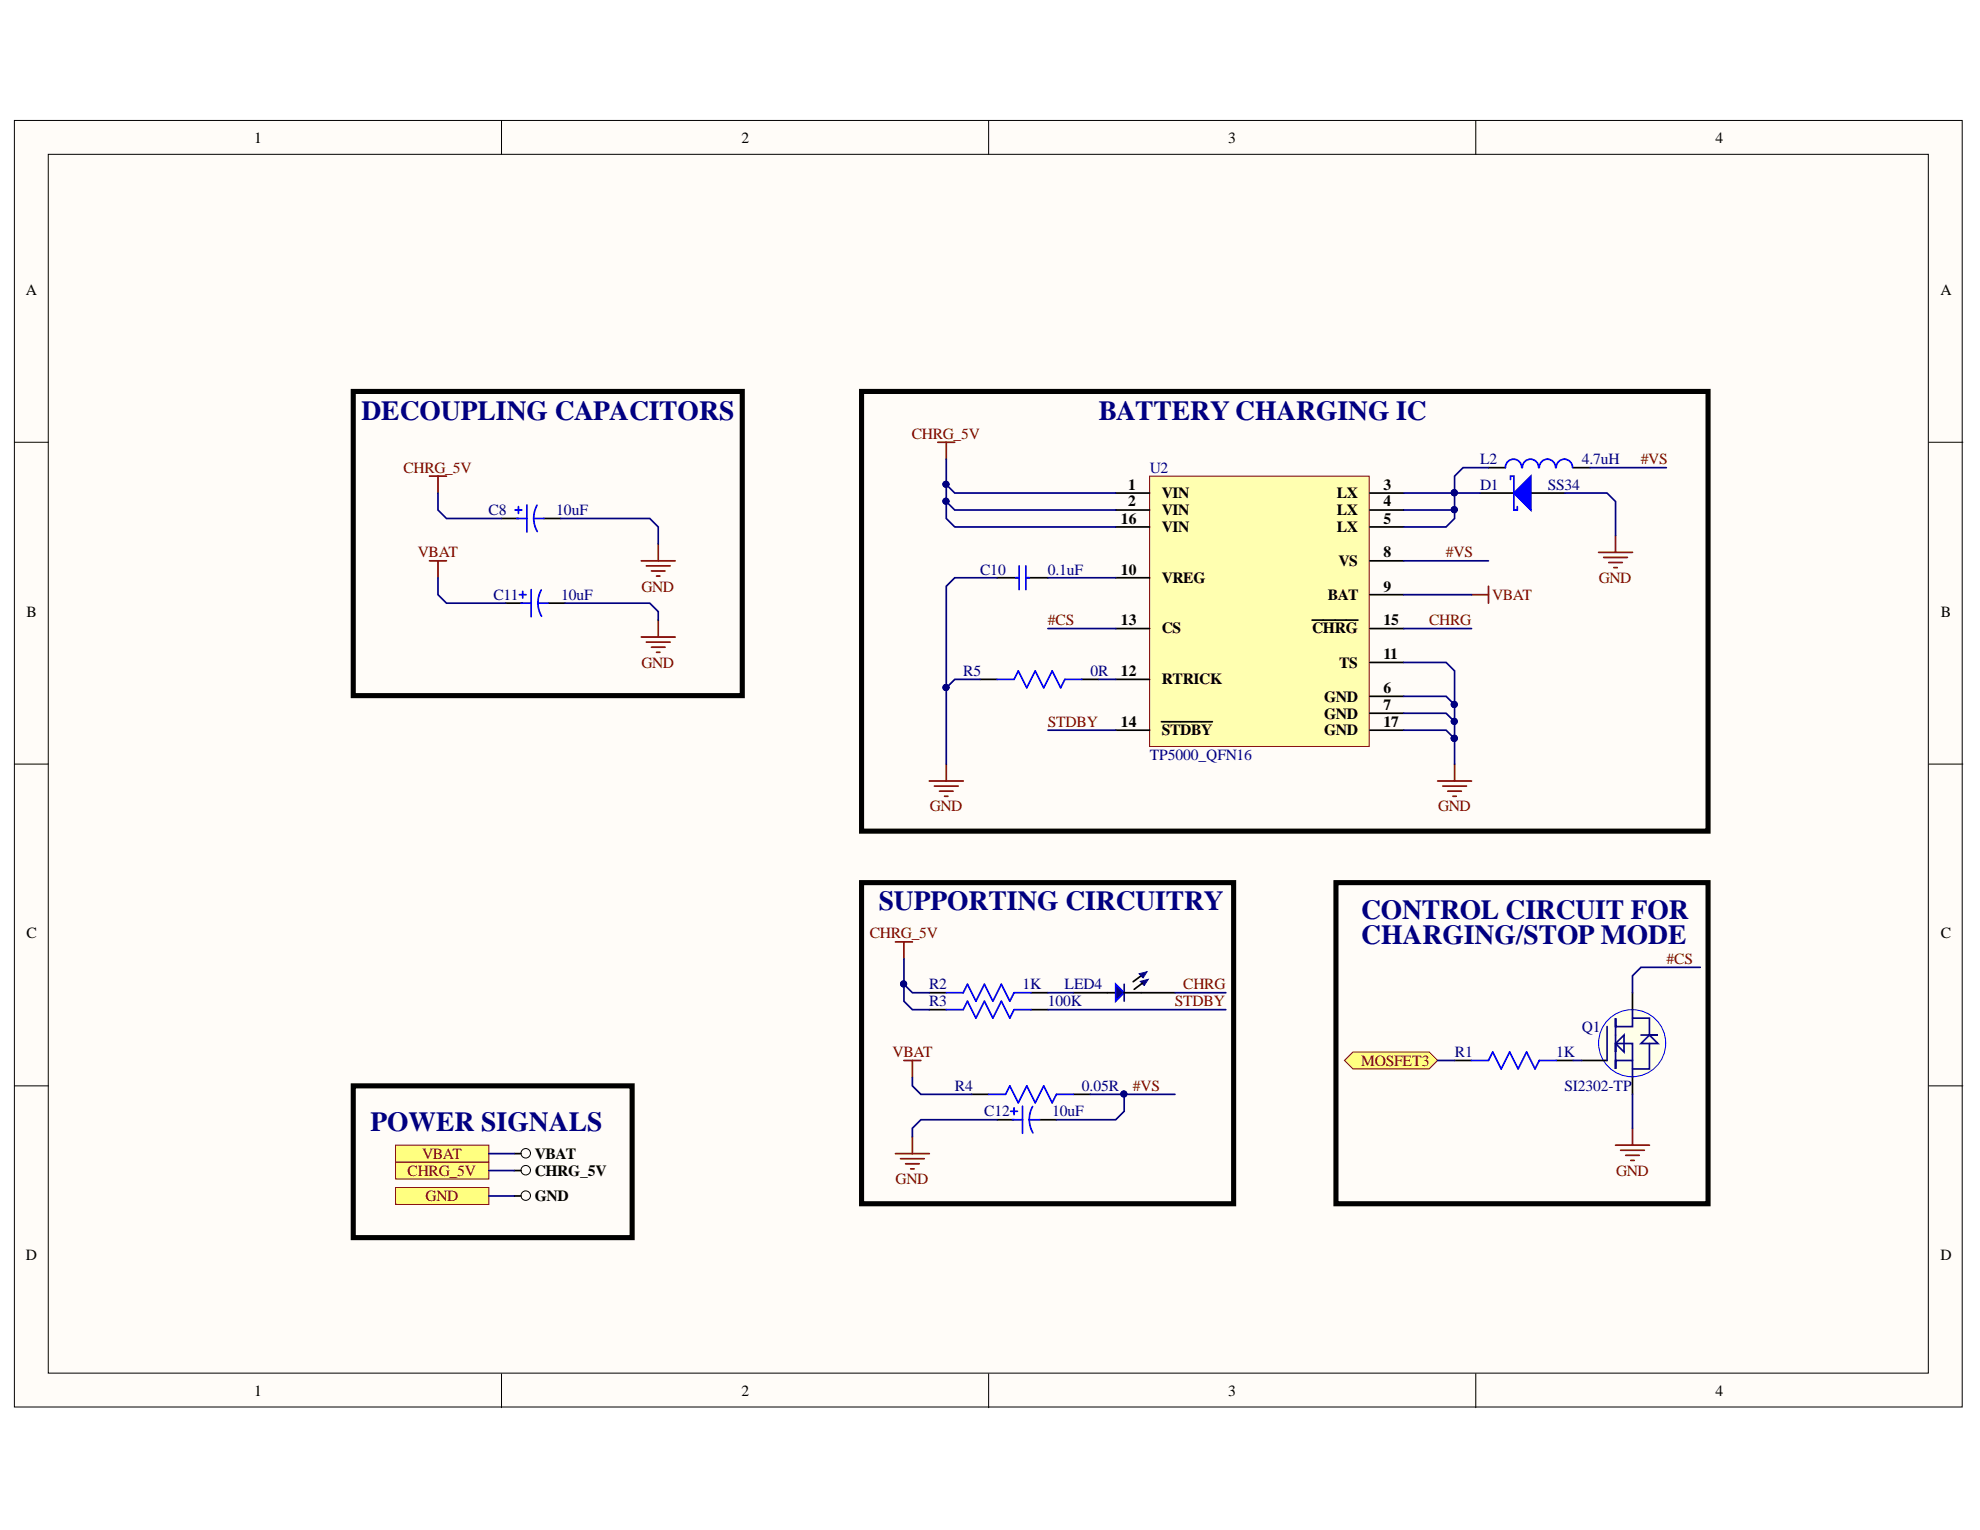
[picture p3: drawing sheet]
<svg xmlns="http://www.w3.org/2000/svg" width="279mm" height="216mm" viewBox="0 0 279 216" stroke-linecap="round" stroke-linejoin="round" font-family="sans-serif">
<g fill="#fffcf8" stroke="#000" stroke-width=".14">
<path d="M2 17h274.9v181.5h-274.9z"/>
<path d="M6.8 21.8h265.3v172h-265.3z"/>
</g>
<path d="M70.8 17v4.8M139.5 17v4.8M208.2 17v4.8M2 62.4h4.8M272.2 62.4h4.8M2 107.8h4.8M272.2 107.8h4.8M2 153.2h4.8M272.2 153.2h4.8M70.8 193.9v4.7M139.5 193.9v4.7M208.2 193.9v4.7" fill="none" stroke="#000" stroke-width=".14"/>
<path d="M162.2 67.2h31v38.1h-31z" fill="#ffffb0" stroke="#800000" stroke-width=".14"/>
<g fill="none" stroke="#000" stroke-width=".24">
<path d="M157.4 69.6h4.8M157.4 72h4.8M157.4 74.4h4.8M193.3 69.6h4.8M193.3 72h4.8M193.3 74.4h4.8M193.3 79.1h4.8M157.4 81.5h4.8M157.4 95.9h4.8M157.4 88.7h4.8M185.2 87.5h6.4M193.3 98.3h4.8"/>
<path d="M193.3 83.9h4.8M193.3 93.5h4.8M193.3 88.7h4.8M157.4 103h4.8M163.9 101.8h7.2M193.3 100.6h4.8M193.3 103h4.8"/>
</g>
<path d="M60.6 67.2h2.4M61.8 67.2v2.4M90.5 79.1h4.8M91.2 79.9h3.4M92.9 76.7v2.4M132.3 62.4h2.4M133.5 62.4v2.4M91.9 80.6h1.9M92.6 81.3h.5" fill="none" stroke="#800000" stroke-width=".24"/>
<circle cx="230.3" cy="147.2" r="4.7" fill="#ffffe8" stroke="#00f" stroke-width=".14"/>
<g fill="none" stroke="#000" stroke-width=".24">
<path d="M70.8 73.2h2.4M76.7 73.2h2.4M210 66h2.4M222 66h2.4M71.4 85.1h2.4M77.3 85.1h2.4M138.3 95.9h2.4M140.7 81.5h3.1M144.8 81.5h3.1M152.7 95.9h2.3M131.1 142.5h2.4M131.1 140.1h2.4"/>
<path d="M137.1 154.4h2.4M140.7 158h2.4M145.5 142.5h2.4M145.5 140.1h2.4M146.7 158h2.4M151.5 154.4h2.4M205.3 149.6h2.3M219.6 149.6h2.4M223.2 149.6h3.6M230.4 140.1v2.4M230.4 152v2.4"/>
</g>
<path d="M226.8 144.9v4.7M228 148.4v2.4v-1.2h2.4v2.4M228 147.3l1.2-1.2v2.3zM230.4 142.5v2.4h-2.4v-1.2v4.7v-1.1h2.4v2.3M230.4 143.7h2.4v2.4M231.6 146.1h2.3h-1.1M231.6 147.3l1.2-1.2 1.1 1.2zM232.8 147.3v3.5h-2.4" fill="none" stroke="#0c0087" stroke-width=".24"/>
<g fill="none" stroke="#00f" stroke-width=".24">
<path d="M72.7 72h.9M72.9 73.2h1.5M73.2 71.5v.9M74.4 71.3v3.8M75.3 73.2h1.4M75.3 73.2l.2 1.1 .3 .7M75.8 71.3l-.4 1.1-.1 .8M143.8 79.9v3.3M144.8 79.9v3.3M214.7 66a1.15 1.15 0 0 0-1.1-1.2 1.15 1.15 0 0 0-1.2 1.2M217.1 66a1.15 1.15 0 0 0-1.1-1.2 1.15 1.15 0 0 0-1.2 1.2M219.5 66a1.15 1.15 0 0 0-1.1-1.2 1.15 1.15 0 0 0-1.2 1.2"/>
<path d="M221.9 66a1.15 1.15 0 0 0-1.2-1.2 1.15 1.15 0 0 0-1.1 1.2M73.3 83.9h.9M73.5 85.1h1.5M73.8 83.4v1M75 83.2v3.8M75.9 85.1h1.4M75.9 85.1l.1 .8 .4 1.1M76.4 83.2l-.3 .8-.2 1.1M140.7 95.9h2.4l.6-1.2 1.2 2.4 1.2-2.4 1.2 2.4 1.2-2.4 1.2 2.4 .6-1.2h2.4M143.3 81.5h.5M144.8 81.5h.4M133.5 142.5h2.4l.6-1.2 1.2 2.4 1.2-2.4 1.2 2.4 1.2-2.4 1.2 2.4 .6-1.2h2.4"/>
<path d="M133.5 140.1h2.4l.6-1.2 1.2 2.4 1.2-2.4 1.2 2.4 1.2-2.4 1.2 2.4 .6-1.2h2.4M139.5 154.4h2.4l.6-1.2 1.2 2.4 1.2-2.4 1.2 2.4 1.2-2.4 1.2 2.4 .6-1.2h2.4M142.6 156.8h1M142.9 158h1.4M143.1 156.3v1M144.3 156.1v3.8M145.2 158h1.5M145.2 158l.2 1.2 .4 .7M145.7 156.1l-.3 .8-.2 1.1M207.6 149.6h2.4l.6-1.2 1.2 2.4 1.2-2.4 1.2 2.4 1.2-2.4 1.2 2.4 .6-1.2h2.4"/>
</g>
<g fill="none" stroke="#800000" stroke-width=".24">
<path d="M60.6 79.1h2.4M61.8 79.1v2.4M225.6 77.9h4.8M226.3 78.7h3.3M227 79.4h1.9M228 75.6v2.3M90.5 89.9h4.8M91.2 90.6h3.4M91.9 91.3h1.9M92.6 92h.5M92.9 87.5v2.4M207.6 83.9h2.4"/>
<path d="M210 82.7v2.4M227.7 80.1h.5M131.1 110.2h4.8M131.9 110.9h3.3M132.6 111.6h1.9M133.3 112.4h.5M133.5 107.8v2.4M202.9 110.2h4.7M203.6 110.9h3.3M204.3 111.6h1.9M205 112.4h.5M205.3 107.8v2.4"/>
<path d="M126.4 132.9h2.3M127.6 132.9v2.4M127.6 149.6h2.3M128.7 149.6v2.4M230.4 159.2v2.4M126.4 162.8h4.7M127.1 163.5h3.3M127.8 164.2h1.9M128.5 164.9h.5M128.7 160.4v2.4M228 161.6h4.8M228.7 162.3h3.3"/>
<path d="M229.4 163h1.9M230.1 163.7h.5"/>
</g>
<path d="M49.8 55.2h54.9v43h-54.9z" fill="none" stroke="#000" stroke-width=".72"/>
<path d="M55.8 167.6h13.2v2.4h-13.2z" fill-rule="evenodd" fill="#ffff80" stroke="#800000" stroke-width=".14"/>
<circle cx="74.2" cy="168.7" r=".67" fill="none" stroke="#000" stroke-width=".14"/>
<path d="M151.5 140.1h5.9M161 140.1h4.8M72.6 168.8h.9" fill="none" stroke="#000" stroke-width=".24"/>
<path d="M121.6 55.2h119.4v62.1h-119.4zM49.8 153.2h39.4v21.4h-39.4z" fill="none" stroke="#000" stroke-width=".72"/>
<path d="M157.4 138.9l1.2 1.2-1.2 1.2z" fill="#0c0087"/>
<path d="M157.4 138.9l1.2 1.2-1.2 1.2z" fill="none" stroke="#00f" stroke-width=".24"/>
<path d="M158.6 138.9v2.4" fill="none" stroke="#11037f" stroke-width=".24"/>
<path d="M161 137.7l-1.1 .8M158.6 140.1h2.4" fill="none" stroke="#000" stroke-width=".24"/>
<path d="M160.7 137.4l1.2-.3-.6 .9z" fill-rule="evenodd" fill="#0c0087"/>
<path d="M160.7 137.4l1.2-.3-.6 .9z" fill="none" stroke="#0c0087" stroke-width=".14"/>
<path d="M160.9 138.5l1.1-.3-.5 .8z" fill="#0c0087"/>
<path d="M160.9 138.5l1.1-.3-.5 .8z" fill="none" stroke="#0c0087" stroke-width=".14"/>
<path d="M161.2 138.7l-1.2 .9" fill="none" stroke="#000" stroke-width=".24"/>
<path d="M55.8 164h13.2v2.4h-13.2z" fill-rule="evenodd" fill="#ffff80" stroke="#800000" stroke-width=".14"/>
<circle cx="74.2" cy="165.1" r=".67" fill="none" stroke="#000" stroke-width=".14"/>
<path d="M72.6 165.2h.9" fill="none" stroke="#000" stroke-width=".24"/>
<path d="M55.8 161.6h13.2v2.4h-13.2z" fill-rule="evenodd" fill="#ffff80" stroke="#800000" stroke-width=".14"/>
<circle cx="74.2" cy="162.7" r=".67" fill="none" stroke="#000" stroke-width=".14"/>
<path d="M72.6 162.8h.9" fill="none" stroke="#000" stroke-width=".24"/>
<path d="M121.6 124.5h52.5v45.4h-52.5zM188.5 124.5h52.5v45.4h-52.5z" fill="none" stroke="#000" stroke-width=".72"/>
<path d="M189.7 149.6l1.2-1.2h10.8l1.2 1.2-1.2 1.2h-10.8z" fill-rule="evenodd" fill="#ffff80" stroke="#800000" stroke-width=".14"/>
<path d="M208.8 69.6h4.8M216 69.6h4.8" fill="none" stroke="#000" stroke-width=".24"/>
<path d="M213.6 69.6l2.4-2.4v4.8z" fill="#00f"/>
<path d="M213.1 67.7v-.5h.5v4.8h.5v-.5M213.6 69.6l2.4-2.4v4.8z" fill="none" stroke="#00f" stroke-width=".24"/>
<g fill="none" stroke="#000080" stroke-width=".24">
<path d="M61.8 69.6v2.4l1.2 1.2h7.8M79.1 73.2h12.6l1.2 1.2v2.3M133.5 64.8v8.4l1.2 1.2h22.7M133.5 70.8l1.2 1.2h22.7M133.5 68.4l1.2 1.2h22.7M198.1 79.1h11.9M198.1 72h7.2M208.8 69.6h-3.5v3.6l-1.2 1.2h-6M210 66h-3.5l-1.2 1.2v2.4h-7.2M220.8 69.6h6l1.2 1.2v4.8M224.4 66h10.7M61.8 81.5v2.4l1.2 1.2h8.4"/>
<path d="M79.7 85.1h12l1.2 1.2v1.2M138.3 95.9h-3.6l-1.2 1.2v10.7M140.7 81.5h-6l-1.2 1.2v14.4M147.9 88.7h9.5M147.9 81.5h9.5M155 95.9h2.4M198.1 98.3h6l1.2 1.2v4.7M198.1 93.5h6l1.2 1.2v4.8M198.1 88.7h9.5M198.1 83.9h9.5M147.9 103h9.5M198.1 103h6l1.2 1.2"/>
<path d="M198.1 100.6h6l1.2 1.2M205.3 104.2v3.6M127.6 135.3v6l1.1 1.2h2.4M127.6 138.9l1.1 1.2h2.4M239.9 136.5h-8.3l-1.2 1.2v2.4M128.7 152v1.2l1.2 1.2h7.2M140.7 158h-10.8l-1.2 1.2v1.2M147.9 142.5h25.1M147.9 140.1h3.6M153.9 154.4h11.9M158.6 154.4v2.4l-1.2 1.2h-8.3M165.8 140.1h7.2"/>
<path d="M202.9 149.6h2.4M222 149.6h1.2M230.4 154.4v4.8M69 168.8h3.6M69 165.2h3.6M69 162.8h3.6"/>
</g>
<g fill="#000080" stroke="#000080" stroke-width=".14">
<circle cx="205.2" cy="104.2" r=".43"/>
<circle cx="127.5" cy="138.8" r=".43"/>
<circle cx="133.5" cy="97" r=".43"/>
<circle cx="133.5" cy="70.7" r=".43"/>
<circle cx="133.5" cy="68.3" r=".43"/>
<circle cx="158.6" cy="154.4" r=".43"/>
<circle cx="205.2" cy="101.8" r=".43"/>
<circle cx="205.2" cy="99.4" r=".43"/>
<circle cx="205.2" cy="71.9" r=".43"/>
<circle cx="205.2" cy="69.5" r=".43"/>
</g>
<g font-size="3.9" fill="#000080">
<text x="51" y="59.2">DECOUPLING CAPACITORS</text>
<text x="155" y="59.2">BATTERY CHARGING IC</text>
<text x="124" y="128.5">SUPPORTING CIRCUITRY</text>
<text x="192.1" y="129.7">CONTROL CIRCUIT FOR</text>
<text x="192.1" y="133.3">CHARGING/STOP MODE</text>
<text x="52.3" y="159.6">POWER SIGNALS</text>
</g>
<g font-size="2.2">
<text x="35.9" y="20.1">1</text>
<text x="104.6" y="20.1">2</text>
<text x="173.3" y="20.1">3</text>
<text x="242.1" y="20.1">4</text>
<text x="3.6" y="41.6">A</text>
<text x="273.8" y="41.6">A</text>
<text x="159.2" y="69.1">1</text>
<text x="159.2" y="71.5">2</text>
<text x="163.9" y="70.3">VIN</text>
<text x="188.6" y="70.3">LX</text>
<text x="195.2" y="69.1">3</text>
<text x="195.2" y="71.5">4</text>
<text x="158.2" y="73.9">16</text>
<text x="163.9" y="72.7">VIN</text>
<text x="163.9" y="75.1">VIN</text>
<text x="188.6" y="72.7">LX</text>
<text x="188.6" y="75.1">LX</text>
<text x="195.2" y="73.9">5</text>
<text x="158.2" y="81.1">10</text>
<text x="163.9" y="82.3">VREG</text>
<text x="188.9" y="79.8">VS</text>
<text x="195.2" y="78.6">8</text>
<text x="195.2" y="83.5">9</text>
<text x="3.7" y="87">B</text>
<text x="158.2" y="88.2">13</text>
<text x="163.9" y="89.4">CS</text>
<text x="185.2" y="89.4">CHRG</text>
<text x="187.4" y="84.7">BAT</text>
<text x="195.2" y="88.2">15</text>
<text x="273.9" y="87">B</text>
<text x="158.2" y="95.4">12</text>
<text x="189" y="94.2">TS</text>
<text x="195.2" y="93">11</text>
<text x="163.9" y="96.6">RTRICK</text>
<text x="186.9" y="99">GND</text>
<text x="186.9" y="101.4">GND</text>
<text x="195.2" y="97.8">6</text>
<text x="195.2" y="100.2">7</text>
<text x="158.2" y="102.6">14</text>
<text x="163.9" y="103.8">STDBY</text>
<text x="186.9" y="103.8">GND</text>
<text x="195.2" y="102.6">17</text>
<text x="3.7" y="132.4">C</text>
<text x="273.9" y="132.4">C</text>
<text x="75.5" y="165.9">CHRG_5V</text>
<text x="75.5" y="163.5">VBAT</text>
<text x="75.5" y="169.5">GND</text>
<text x="3.6" y="177.8">D</text>
<text x="273.8" y="177.8">D</text>
<text x="35.9" y="196.9">1</text>
<text x="104.6" y="196.9">2</text>
<text x="173.3" y="196.9">3</text>
<text x="242.1" y="196.9">4</text>
</g>
<g font-size="2.2" fill="#800000">
<text x="128.7" y="61.9">CHRG_5V</text>
<text x="231.5" y="65.5">#VS</text>
<text x="56.9" y="66.7">CHRG_5V</text>
<text x="59" y="78.6">VBAT</text>
<text x="90.5" y="83.5">GND</text>
<text x="204" y="78.6">#VS</text>
<text x="225.6" y="82.3">GND</text>
<text x="147.9" y="88.2">#CS</text>
<text x="201.7" y="88.2">CHRG</text>
<text x="210.5" y="84.7">VBAT</text>
<text x="90.5" y="94.2">GND</text>
<text x="147.9" y="102.6">STDBY</text>
<text x="131.2" y="114.5">GND</text>
<text x="202.9" y="114.5">GND</text>
<text x="122.7" y="132.4">CHRG_5V</text>
<text x="235.2" y="136.1">#CS</text>
<text x="165.8" y="142">STDBY</text>
<text x="167" y="139.6">CHRG</text>
<text x="126" y="149.2">VBAT</text>
<text x="159.9" y="154">#VS</text>
<text x="192.1" y="150.4">MOSFET3</text>
<text x="57.5" y="165.9">CHRG_5V</text>
<text x="59.5" y="163.5">VBAT</text>
<text x="126.4" y="167.1">GND</text>
<text x="228" y="165.9">GND</text>
<text x="60.1" y="169.5">GND</text>
</g>
<g font-size="2.2" fill="#000080">
<text x="208.8" y="65.5">L2</text>
<text x="223.2" y="65.5">4.7uH</text>
<text x="162.2" y="66.7">U2</text>
<text x="208.8" y="69.1">D1</text>
<text x="218.4" y="69.1">SS34</text>
<text x="68.9" y="72.7">C8</text>
<text x="78.5" y="72.7">10uF</text>
<text x="138.3" y="81.1">C10</text>
<text x="147.9" y="81.1">0.1uF</text>
<text x="69.6" y="84.7">C11</text>
<text x="79.2" y="84.7">10uF</text>
<text x="135.9" y="95.4">R5</text>
<text x="153.9" y="95.4">0R</text>
<text x="162.2" y="107.3">TP5000_QFN16</text>
<text x="131.1" y="142">R3</text>
<text x="131.1" y="139.6">R2</text>
<text x="144.3" y="139.6">1K</text>
<text x="147.9" y="142">100K</text>
<text x="150.2" y="139.6">LED4</text>
<text x="205.3" y="149.2">R1</text>
<text x="219.6" y="149.2">1K</text>
<text x="223.2" y="145.6">Q1</text>
<text x="134.7" y="154">R4</text>
<text x="152.7" y="154">0.05R</text>
<text x="220.8" y="154">SI2302-TP</text>
<text x="138.9" y="157.5">C12</text>
<text x="148.5" y="157.5">10uF</text>
</g>
</svg>
